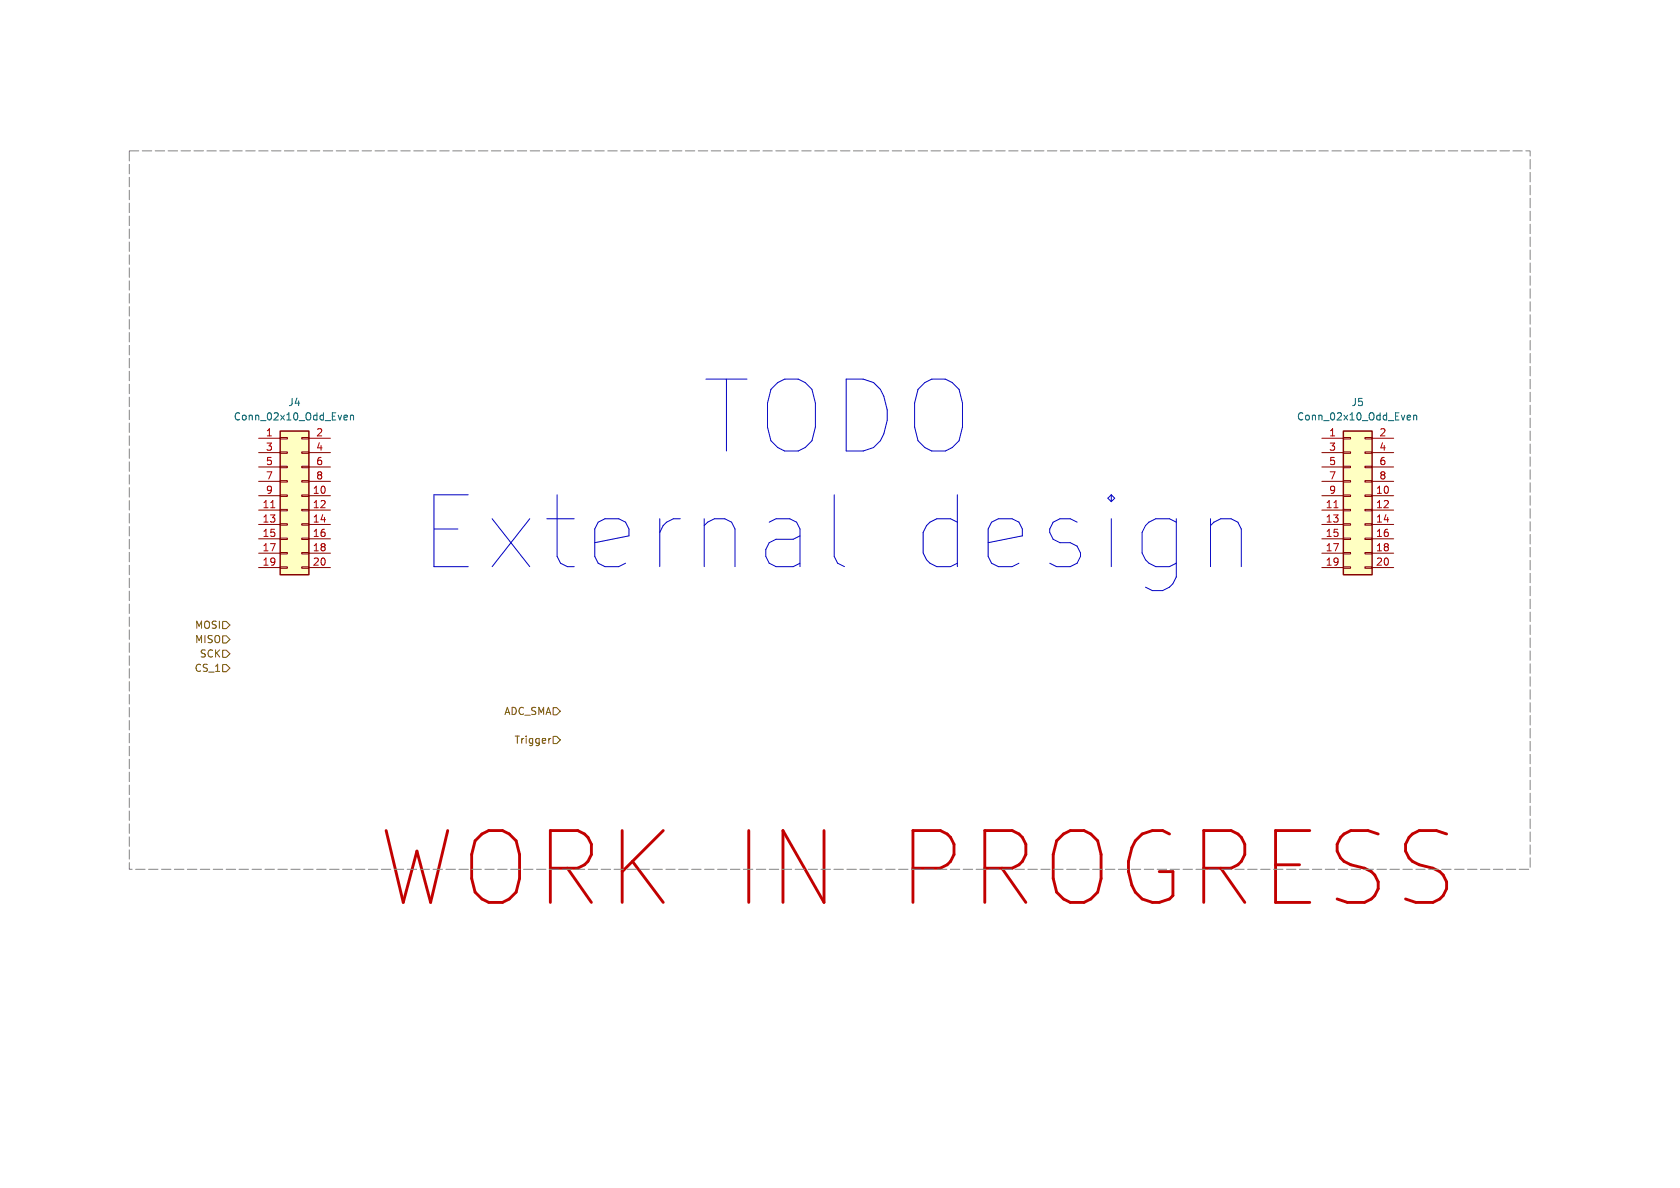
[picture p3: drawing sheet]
<svg xmlns="http://www.w3.org/2000/svg" width="297mm" height="210mm" viewBox="0 0 297 210" stroke-linecap="round" stroke-linejoin="round" font-family="sans-serif">
<path d="M49.5 76.2h5.1v25.4h-5.1z" fill="#ffffc2"/>
<path d="M49.5 76.2h5.1v25.4h-5.1z" fill="none" stroke="#840000" stroke-width=".25"/>
<g fill="none" stroke="#840000" stroke-width=".18">
<path d="M45.7 77.5h3.8M49.5 77.3h1.3v.3h-1.3zM49.5 79.9h1.3v.2h-1.3zM53.3 77.3h1.3v.3h-1.3zM53.3 79.9h1.3v.2h-1.3zM54.6 77.5h3.8M45.7 80h3.8M45.7 82.6h3.8M45.7 85.1h3.8M45.7 87.6h3.8M45.7 90.2h3.8M45.7 92.7h3.8"/>
<path d="M45.7 95.3h3.8M45.7 97.8h3.8M49.5 82.4h1.3v.3h-1.3zM49.5 85h1.3v.2h-1.3zM49.5 87.5h1.3v.3h-1.3zM49.5 90h1.3v.3h-1.3zM49.5 92.6h1.3v.2h-1.3zM49.5 95.1h1.3v.3h-1.3zM49.5 97.7h1.3v.2h-1.3zM53.3 82.4h1.3v.3h-1.3zM53.3 85h1.3v.2h-1.3zM53.3 87.5h1.3v.3h-1.3z"/>
<path d="M53.3 90h1.3v.3h-1.3zM53.3 92.6h1.3v.2h-1.3zM53.3 95.1h1.3v.3h-1.3zM53.3 97.7h1.3v.2h-1.3zM54.6 80h3.8M54.6 82.6h3.8M54.6 85.1h3.8M54.6 87.6h3.8M54.6 90.2h3.8M54.6 92.7h3.8M54.6 95.3h3.8M54.6 97.8h3.8"/>
<path d="M45.7 100.3h3.8M49.5 100.2h1.3v.3h-1.3zM53.3 100.2h1.3v.3h-1.3zM54.6 100.3h3.8"/>
</g>
<path d="M47.9 89.8h.7" fill="none" stroke="#a90000" stroke-width=".18"/>
<path d="M61 73.4l.4 .1v.2l-.6 .1M61.4 74.2h-.4M62 73.5l.1-.1 .3 .1 .1 .7M62 73.4v.8" fill="none" stroke="#006464" stroke-width=".18"/>
<path d="M237.5 76.2h5.1v25.4h-5.1z" fill="#ffffc2"/>
<path d="M237.5 76.2h5.1v25.4h-5.1z" fill="none" stroke="#840000" stroke-width=".25"/>
<g fill="none" stroke="#840000" stroke-width=".18">
<path d="M233.7 77.5h3.8M237.5 77.3h1.3v.3h-1.3zM237.5 79.9h1.3v.2h-1.3zM241.3 77.3h1.3v.3h-1.3zM241.3 79.9h1.3v.2h-1.3zM242.6 77.5h3.8M233.7 80h3.8M233.7 82.6h3.8M233.7 85.1h3.8M233.7 87.6h3.8M233.7 90.2h3.8M233.7 92.7h3.8"/>
<path d="M233.7 95.3h3.8M233.7 97.8h3.8M237.5 82.4h1.3v.3h-1.3zM237.5 85h1.3v.2h-1.3zM237.5 87.5h1.3v.3h-1.3zM237.5 90h1.3v.3h-1.3zM237.5 92.6h1.3v.2h-1.3zM237.5 95.1h1.3v.3h-1.3zM237.5 97.7h1.3v.2h-1.3zM241.3 82.4h1.3v.3h-1.3zM241.3 85h1.3v.2h-1.3zM241.3 87.5h1.3v.3h-1.3z"/>
<path d="M241.3 90h1.3v.3h-1.3zM241.3 92.6h1.3v.2h-1.3zM241.3 95.1h1.3v.3h-1.3zM241.3 97.7h1.3v.2h-1.3zM242.6 80h3.8M242.6 82.6h3.8M242.6 85.1h3.8M242.6 87.6h3.8M242.6 90.2h3.8M242.6 92.7h3.8M242.6 95.3h3.8M242.6 97.8h3.8"/>
<path d="M233.7 100.3h3.8M237.5 100.2h1.3v.3h-1.3zM241.3 100.2h1.3v.3h-1.3zM242.6 100.3h3.8"/>
</g>
<path d="M235.8 89.8h.8" fill="none" stroke="#a90000" stroke-width=".18"/>
<path d="M248.9 73.4l.4 .1 .1 .2-.6 .1M249.3 74.2h-.4M249.9 73.5l.2-.1 .3 .1 .1 .7M249.9 73.4v.8" fill="none" stroke="#006464" stroke-width=".18"/>
<path d="M39.4 117.5h.6l.6 .6-.6 .6h-.6zM39.4 114.9h.6l.6 .7-.6 .6h-.6zM39.4 112.4h.6l.6 .6-.6 .7h-.6zM39.4 109.9h.6l.6 .6-.6 .6h-.6zM97.4 130.5l-.3 .2M97.8 130.2h.6l.7 .6-.7 .6h-.6zM97.8 125.1h.6l.7 .6-.7 .7h-.6z" fill="none" stroke="#725600" stroke-width=".18"/>
<path d="M147.5 87.5v10.9l.6 1.2 1.2 .6M215.8 91.7h1.8l1.2 .6 .6 1.2v6.7" fill="none" stroke="#0000c2" stroke-width=".18"/>
<path d="M22.9 26.7h247.6v127h-247.6z" fill="none" stroke="#848484" stroke-width=".18" stroke-dasharray="1.7 .6"/>
<g font-size="17.7" fill="#0000c2">
<text x="124.6" y="80.4">TODO</text>
<text x="74.7" y="100.9">External</text>
<text x="159.7" y="100.9">design</text>
</g>
<text font-size="17.7" fill="#c20000" x="67" y="160.8">WORK IN PROGRESS</text>
<g font-size="1.8" fill="#006464">
<text x="50.9" y="72">J4</text>
<text x="238.8" y="72">J5</text>
<text x="41.2" y="74.5">Conn_02x10_Odd_Even</text>
<text x="229.2" y="74.5">Conn_02x10_Odd_Even</text>
</g>
<g font-size="1.8" fill="#a90000">
<text x="46.9" y="77.2">1</text>
<text x="55.8" y="77.2">2</text>
<text x="234.9" y="77.2">1</text>
<text x="243.8" y="77.2">2</text>
<text x="46.9" y="79.8">3</text>
<text x="46.9" y="82.3">5</text>
<text x="55.8" y="79.8">4</text>
<text x="55.8" y="82.3">6</text>
<text x="234.9" y="79.8">3</text>
<text x="234.9" y="82.3">5</text>
<text x="243.8" y="79.8">4</text>
<text x="243.8" y="82.3">6</text>
<text x="46.3" y="89.9">11</text>
<text x="46.9" y="84.8">7</text>
<text x="46.9" y="87.4">9</text>
<text x="55.2" y="87.4">10</text>
<text x="55.2" y="89.9">12</text>
<text x="55.8" y="84.8">8</text>
<text x="234.3" y="89.9">11</text>
<text x="234.9" y="84.8">7</text>
<text x="234.9" y="87.4">9</text>
<text x="243.2" y="87.4">10</text>
<text x="243.2" y="89.9">12</text>
<text x="243.8" y="84.8">8</text>
<text x="46.3" y="92.5">13</text>
<text x="46.3" y="95">15</text>
<text x="55.2" y="92.5">14</text>
<text x="55.2" y="95">16</text>
<text x="234.3" y="92.5">13</text>
<text x="234.3" y="95">15</text>
<text x="243.2" y="92.5">14</text>
<text x="243.2" y="95">16</text>
<text x="46.3" y="97.5">17</text>
<text x="46.3" y="100.1">19</text>
<text x="55.2" y="97.5">18</text>
<text x="55.2" y="100.1">20</text>
<text x="234.3" y="97.5">17</text>
<text x="234.3" y="100.1">19</text>
<text x="243.2" y="97.5">18</text>
<text x="243.2" y="100.1">20</text>
</g>
<g font-size="1.8" fill="#725600">
<text x="34.4" y="113.9">MISO</text>
<text x="34.4" y="111.4">MOSI</text>
<text x="34.3" y="119">CS_1</text>
<text x="35.2" y="116.4">SCK</text>
<text x="89.1" y="126.6">ADC_SMA</text>
<text x="90.9" y="131.7">Trigger</text>
</g>
</svg>
